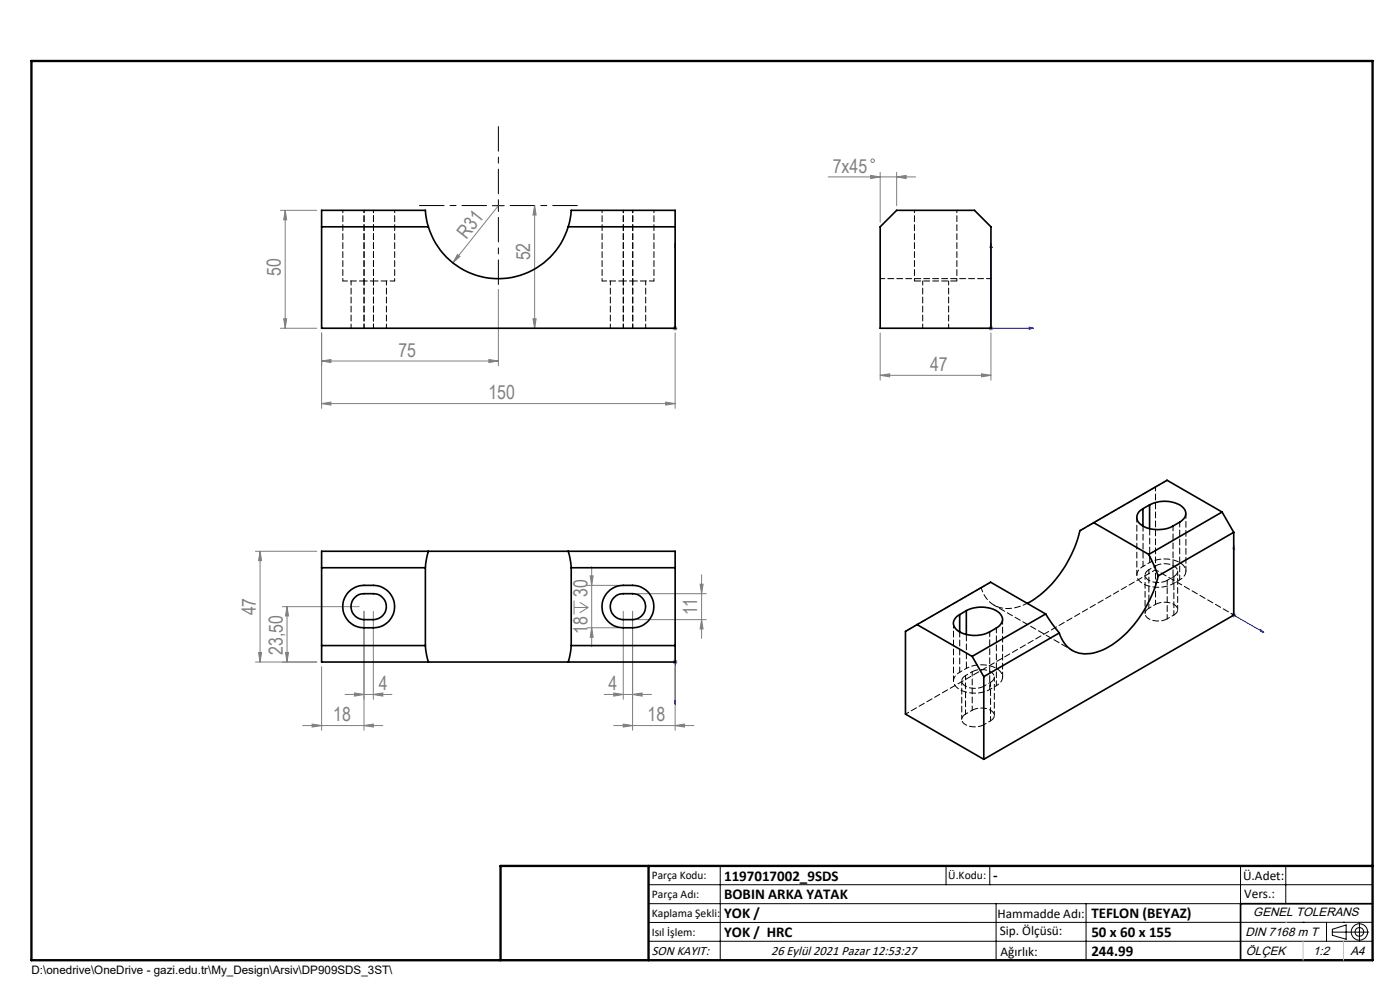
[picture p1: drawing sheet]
<svg xmlns="http://www.w3.org/2000/svg" width="297mm" height="210mm" viewBox="0 0 297 210" stroke-linecap="round" stroke-linejoin="round" font-family="sans-serif">
<g fill="none" stroke="#808080" stroke-width=".21">
<path d="M175.7 37.5h18.5M184.7 37.2l2 .3-2 .4zM186.7 36.5v10.6M190.2 37.5l2-.3v.7zM190.2 36.5v7.1M59.5 44.6h7.7M60.5 44.6l.3 2h-.6zM60.5 44.6v25M97 54l.6 .4-1.5 1.4zM105.7 43.6l-9.6 12.2M113.4 43.6l.3 2h-.6zM113.4 43.6v26"/>
<path d="M59.5 69.6h7.7M60.2 67.6h.6l-.3 2zM68.2 70.6v16M68.2 76.6l2-.3v.6zM68.2 76.6h37.5M103.7 76.3l2 .3-2 .3zM105.7 61.4v16.2M113.1 67.6h.6l-.3 2zM142.7 69.6h1M142.9 69.3l.7 .7M143.2 70.6v16M143.2 69.1v1"/>
<path d="M143.6 69.3l-.7 .7M186.7 79.6l2-.3v.6zM186.7 70.6v10M186.7 79.6h23.5M208.2 79.3l2 .3-2 .3zM209.7 69.6h1M209.9 69.3l.7 .7M210.2 70.6v10M210.2 69.1v1M210.6 69.3l-.7 .7M68.2 85.6l2-.3v.6zM68.2 85.6h75"/>
<path d="M141.2 85.3l2 .3-2 .3zM54.2 116.9h13M55.2 116.9l.3 2h-.6zM55.2 116.9v23.5M54.9 138.4h.6l-.3 2zM59.9 128.7h16.3M60.6 138.4h.6l-.3 2zM60.9 128.7l.3 2h-.6zM60.9 128.7v11.7M77.2 129.7v25.2M79.2 129.7v18.6M121.8 127.4v3"/>
<path d="M121.8 128.9h3M123 127.8l1.8 1.1M124.5 124.2h6.7M124.5 133.2h6.7M124.8 128.9l-1.8 1.1M125.2 122.2h.6l-.3 2zM125.5 133.2l.3 2h-.6zM125.5 120.2v17M132.2 129.7v18.6M134.2 129.7v25.2M135.2 125.9h14.6M135.2 131.4h14.6"/>
<path d="M143.2 139.9v1M148.5 123.9h.7l-.4 2zM148.8 131.4l.4 2h-.7zM148.8 121.9v13.5M261.2 130.5h1.1M261.4 130.1l.7 .7M261.7 130v1M262.1 130.1l-.7 .7M54.2 140.4h13M64.2 153.9h17M66.2 153.6l2 .3-2 .3zM68.2 141.4v13.5"/>
<path d="M73.2 147.3h9.9M75.2 147l2 .3-2 .4zM77.2 153.9l2-.3v.6zM79.2 147.3l2-.3v.7zM128.2 147.3h10M130.2 147l2 .3-2 .4zM130.2 153.9h17M132.2 153.6l2 .3-2 .3zM134.2 147.3l2-.3v.7zM142.7 140.4h1M142.9 140.1l.7 .7M143.2 153.9l2-.3v.6z"/>
<path d="M143.2 141.4v13.5M143.6 140.1l-.7 .7"/>
<circle cx="185.1" cy="34.1" r=".38"/>
</g>
<g fill="none" stroke="#000" stroke-width=".21">
<path d="M104.5 43.6h2.5M105.7 42.4v2.5M137.6 187.7h153.6M137.6 191.7h153.6M137.6 199.7h153.6M152.8 183.7v20M200.7 183.7v4M210 183.7v4M211.3 191.7v12M230.4 191.7v12M263.2 183.7v20M272.8 183.7v8"/>
<path d="M276.4 195.6h.1M281.4 195.6v4.1M282.6 197.7h7.8M282.6 197.1l3-.9v3l-3-.8zM285 195.6h.1M288.4 195.8v3.8M291.2 195.6l-153.6 .1"/>
<circle cx="288.4" cy="197.7" r="1.74"/>
<circle cx="288.4" cy="197.7" r=".93"/>
</g>
<g fill="none" stroke="#00f" stroke-width=".21">
<path d="M143.2 51.6v.9v-.9M143.2 51.6v18M210.2 51.6l.3 .9h-.5zM210.2 51.6v18h9M143.2 69.4v.4zM143.2 69.6h.1M218.3 69.4l.9 .2-.9 .2zM261.7 115.8l.2 .8-.3-.2zM261.7 115.8v14.7l6.4 3.7M267.5 133.6l.6 .6-.6-.3zM143.2 149.4v-.9v.9M143.2 140.2v.4z"/>
<path d="M143.2 140.4h.1M143.2 140.4v9"/>
</g>
<path d="M103.2 43.6h-14.2M105.7 41.1v-14.2M105.7 46.1v14.3M108.2 43.6h14.3" fill="none" stroke="#000" stroke-width=".21" stroke-dasharray="15.2 1.3 1.3 1.3" stroke-dashoffset="10"/>
<path d="M106.2 203.7h185" fill="none" stroke="#000" stroke-width=".25"/>
<path d="M291.2 191.7h-28v12" fill="none" stroke="#000" stroke-width=".35"/>
<path d="M6.7 12.9h284.5v190.8h-284.5zM137.6 183.7v20M291.2 183.7h-185v20" fill="none" stroke="#000" stroke-width=".5"/>
<path d="M272.8 195.6h.1M276.4 199.7v4M285 199.7v4" fill="none" stroke="#c0c0c0" stroke-width=".21"/>
<g fill="#00f">
<path d="M143.2 69.4v.4zM143.2 51.6v.9z"/>
<path d="M143.2 148.5v.9zM143.2 140.2v.4z"/>
<path d="M267.5 133.6l.6 .6-.6-.3zM261.7 115.8l.2 .8-.3-.2z"/>
<path d="M218.3 69.4l.9 .2-.9 .2zM210.2 51.6l.3 .9h-.5z"/>
</g>
<g fill="#808080">
<path d="M97 54l.6 .4-1.5 1.4z"/>
<path d="M103.7 76.3l2 .3-2 .3zM68.2 76.6l2-.3v.6zM77.2 153.9l2-.3v.6zM66.2 153.6l2 .3-2 .3zM143.2 153.9l2-.3v.6zM132.2 153.6l2 .3-2 .3z"/>
<path d="M68.2 85.6l2-.3v.6zM141.2 85.3l2 .3-2 .3zM75.2 147l2 .3-2 .4zM79.2 147.3l2-.3v.7zM130.2 147l2 .3-2 .4zM134.2 147.3l2-.3v.7zM186.7 79.6l2-.3v.6zM208.2 79.3l2 .3-2 .3z"/>
<path d="M184.7 37.2l2 .3-2 .4zM190.2 37.5l2-.3v.7z"/>
<path d="M60.2 67.6h.6l-.3 2zM60.5 44.6l.3 2h-.6zM54.9 138.4h.6l-.3 2zM55.2 116.9l.3 2h-.6z"/>
<path d="M113.4 43.6l.3 2h-.6zM113.1 67.6h.6l-.3 2zM60.9 128.7l.3 2h-.6zM60.6 138.4h.6l-.3 2zM125.2 122.2h.6l-.3 2zM125.5 133.2l.3 2h-.6zM148.5 123.9h.7l-.4 2zM148.8 131.4l.4 2h-.7z"/>
</g>
<g fill="none" stroke="#000" stroke-width=".35">
<path d="M68.2 48.1h22.7M90.9 48.1l-.4-1.7-.3-1.8h-22v25h75v-25h-22l-.2 1.8-.5 1.7M90.9 48.1a15.5 15.5 0 0 0 14.8 11 15.5 15.5 0 0 0 14.8-11M120.5 48.1h22.7M190.2 44.6h16.5l3.5 3.5v21.5h-23.5v-21.5zM90.9 116.9l-.4 1.8-.3 1.7M90.9 116.9h29.6M90.9 116.9h-22.7v23.5h22.7M120.5 116.9l.5 1.8 .2 1.7M120.5 116.9h22.7v23.5h-22.7M232 110.9l-2.9 1.7a24.1 24.1 0 0 1-11.2 15.4M232 110.9l11.7 6.7"/>
<path d="M242.5 107.9v3.7M243.7 117.6l2 4.6M243.9 107.1a6.6 6.6 0 0 1 7.2 .7 1.86 1.86 0 0 1-.8 3l-1.5 .8a6.6 6.6 0 0 1-7.2-.7 1.89 1.89 0 0 1 .9-3M243.9 107.1l-1.4 .8M243.9 107.1v5M259.3 108.6l-15.6 9M259.3 108.6l2.4 4.3M259.3 108.6l-11.7-6.7-15.6 9M261.7 112.9v17.6l-53 30.6M261.7 112.9l-16 9.3M68.2 120.4h22M68.2 136.9h22"/>
<path d="M74 125.5l1.7-1.1a9.2 9.2 0 0 1 4-.2 4.5 4.5 0 0 1 4 4.7 4.5 4.5 0 0 1-4.5 4.3 8.1 8.1 0 0 1-4-.5 4.5 4.5 0 0 1-1.2-7.2zM75.4 126.7l.6-.5a6.4 6.4 0 0 1 3.2-.3 2.75 2.75 0 0 1 2.8 2.8 2.75 2.75 0 0 1-2.8 2.7 5.5 5.5 0 0 1-3.2-.2 2.74 2.74 0 0 1-.6-4.5zM90.2 136.9l.3 1.8 .4 1.7M90.2 120.4v16.5M121.2 136.9l-.2 1.8-.5 1.7M121.2 120.4v16.5M121.2 120.4h22M121.2 136.9h22M129 125.5l.8-.6 .9-.5a9.2 9.2 0 0 1 4-.2 4.5 4.5 0 0 1 4 4.7 4.5 4.5 0 0 1-4.5 4.3 8.1 8.1 0 0 1-4-.5 4.5 4.5 0 0 1-1.2-7.2zM130.4 126.7l.6-.5a6.4 6.4 0 0 1 3.2-.3 2.75 2.75 0 0 1 2.8 2.8 2.75 2.75 0 0 1-2.8 2.7 5.5 5.5 0 0 1-3.2-.2 2.74 2.74 0 0 1-.6-4.5zM194.6 132.5l-2.5 1.4v17.6l16.6 9.6M194.6 132.5l11.6 6.7"/>
<path d="M203.6 130.4v3.6M205 129.5a6.5 6.5 0 0 1 7.2 .8 1.85 1.85 0 0 1-.9 2.9l-1.4 .8a6.6 6.6 0 0 1-7.2-.7 1.84 1.84 0 0 1 .9-2.9M205 129.5l-1.4 .9M205 129.5v5.1M206.2 139.2l2.5 4.3M221.8 130.2l2.9 4.1M221.8 130.2l-15.6 9M221.8 130.2l-11.7-6.7-15.5 9M224.7 134.3l-16 9.2M245.7 122.2a24.2 24.2 0 0 1-11.1 15.4 7.3 7.3 0 0 1-7.6 0l-.8-.7-.7-.9-.8-1.7M90.9 140.4h29.6M208.7 143.5v17.6"/>
</g>
<g fill="none" stroke="#000" stroke-width=".21" stroke-dasharray="1.3 .6" stroke-dashoffset=".8">
<path d="M72.7 44.6v15M77.2 44.6v15M79.2 59.6v-15M79.2 44.6v15M83.7 59.6v-15M127.7 44.6v15M132.2 44.6v15M134.2 59.6v-15M134.2 44.6v15M138.7 59.6v-15M194 44.6v15M203 44.6v15"/>
<path d="M243.9 119.3l-1.4 .8M245.1 120l-1.4 .9M245.1 128.2l-1.4 .8M249 122.3l-1.4 .8M249 130.5l-1.4 .8M250.3 123l-1.4 .8M205 141.8l-1.4 .8M206.2 142.5l-1.4 .8M206.2 150.7l-1.4 .8M210.1 144.7l-1.4 .9M210.1 152.9l-1.4 .8M211.4 145.5l-1.4 .8"/>
</g>
<path d="M72.7 59.6h4.5M79.2 59.6h4.5M127.7 59.6h4.5M134.2 59.6h4.5M186.7 59.1h23.5M208.1 124.7a5.8 5.8 0 0 0 7.9 4l1.9-.7" fill="none" stroke="#000" stroke-width=".21" stroke-dasharray="1.3 .6" stroke-dashoffset=".3"/>
<path d="M79.2 59.6h-2M134.2 59.6h-2M210.9 128.4l16.6 9.6M245.1 120.9l16.7 9.6" fill="none" stroke="#000" stroke-width=".21" stroke-dasharray="1.3 .6" stroke-dashoffset=".6"/>
<g fill="none" stroke="#000" stroke-width=".21" stroke-dasharray="1.3 .6" stroke-dashoffset=".4">
<path d="M74.5 59.6v10M77.2 59.6v10M79.2 59.6v10M129.5 59.6v10M132.2 59.6v10M134.2 59.6v10M195.7 59.6v10M201.2 59.6v10M79.2 69.6v-10M82 69.6v-10M134.2 69.6v-10M137 69.6v-10"/>
<path d="M245.1 103.3v17.6M208.1 124.7l2.1-1.2M242.9 122v8.1M243.7 120.9v8.1M245.1 128.2v-8.2M247.6 123.1v8.2M249 122.3v8.2M249.8 129.3v-8.1M204 144.4v8.2M204.8 143.3v8.2M206.2 150.7v-8.2M210.1 144.7v8.2"/>
<path d="M210.9 151.8v-8.2"/>
</g>
<path d="M194 59.6h9M243.9 119.3v-7.2M205 141.8v-7.2" fill="none" stroke="#000" stroke-width=".21" stroke-dasharray="1.3 .6" stroke-dashoffset="-.1"/>
<path d="M242.5 120.1a1.94 1.94 0 0 0-1.3 1.9 1.94 1.94 0 0 0 1.3 1.8 7 7 0 0 0 6.4 0M250.3 123a1.94 1.94 0 0 0 1.3-1.8 1.94 1.94 0 0 0-1.3-1.9 7 7 0 0 0-6.4 0M203.6 142.6a1.94 1.94 0 0 0-1.3 1.8 1.94 1.94 0 0 0 1.3 1.9 7 7 0 0 0 6.4 0M211.4 145.5a1.94 1.94 0 0 0 1.3-1.9 1.94 1.94 0 0 0-1.3-1.8 7 7 0 0 0-6.4 0" fill="none" stroke="#000" stroke-width=".21" stroke-dasharray="1.3 .6" stroke-dashoffset=".7"/>
<path d="M241.2 109.7v12.3M242.5 111.6v8.5M245.1 103.3l2.5-1.4M248.9 111.6v12.2M250.3 110.8v12.2M202.3 132.2v12.2M203.6 134v8.6M210 134v12.3M211.4 133.2v12.3M251.6 121.2v-12.3M212.7 143.6v-12.2" fill="none" stroke="#000" stroke-width=".21" stroke-dasharray="1.3 .6" stroke-dashoffset=".2"/>
<path d="M229.1 112.6l16-9.3M192.1 133.9l16-9.2M243.7 120.9a1.21 1.21 0 0 0-.8 1.2 1.21 1.21 0 0 0 1 1.1 4.3 4.3 0 0 0 3.7-.1M243.7 129a1.21 1.21 0 0 0-.8 1.2 1.21 1.21 0 0 0 1 1.1 4.3 4.3 0 0 0 3.7 0M249 122.3a1.21 1.21 0 0 0 .8-1.2 1.21 1.21 0 0 0-.9-1.1 4.3 4.3 0 0 0-3.8 0M249 130.5a1.21 1.21 0 0 0 .8-1.3 1.21 1.21 0 0 0-.9-1.1 4.3 4.3 0 0 0-3.8 .1M204.8 143.3a1.21 1.21 0 0 0-.8 1.2 1.21 1.21 0 0 0 1 1.1 4.3 4.3 0 0 0 3.7 0M204.8 151.5a1.21 1.21 0 0 0-.8 1.2 1.21 1.21 0 0 0 1 1.1 4.3 4.3 0 0 0 3.7-.1M210.1 144.7a1.21 1.21 0 0 0 .8-1.2 1.21 1.21 0 0 0-.9-1.1 4.3 4.3 0 0 0-3.8 .1M210.1 152.9a1.21 1.21 0 0 0 .8-1.2 1.21 1.21 0 0 0-.9-1.1 4.3 4.3 0 0 0-3.8 .1" fill="none" stroke="#000" stroke-width=".21" stroke-dasharray="1.3 .6"/>
<path d="M192.1 151.5l53-30.6" fill="none" stroke="#000" stroke-width=".21" stroke-dasharray="1.3 .6" stroke-dashoffset=".5"/>
<g font-size="4.1" fill="#808080">
<text x="176.6" y="36.6">7x45</text>
<text x="99" y="50.8" transform="rotate(-52 99 50.8)">R31</text>
<text x="59.6" y="58.5" transform="rotate(-90 59.6 58.5)">50</text>
<text x="112.5" y="55.3" transform="rotate(-90 112.5 55.3)">52</text>
<text x="84.5" y="75.6">75</text>
<text x="197.3" y="78.7">47</text>
<text x="103.6" y="84.7">150</text>
<text x="54.3" y="130.5" transform="rotate(-90 54.3 130.5)">47</text>
<text x="124.6" y="126.6" transform="rotate(-90 124.6 126.6)">30</text>
<text x="147.9" y="130.5" transform="rotate(-90 147.9 130.5)">11</text>
<text x="124.6" y="134.5" transform="rotate(-90 124.6 134.5)">18</text>
<text x="60" y="138.9" transform="rotate(-90 60 138.9)">23,50</text>
<text x="80.4" y="146.4">4</text>
<text x="129.1" y="146.4">4</text>
<text x="70.7" y="153">18</text>
<text x="137.4" y="153">18</text>
</g>
<g font-size="3.2">
<text x="153.6" y="186.8">1197017002_9SDS</text>
<text x="153.6" y="190.8">BOBIN ARKA YATAK</text>
<text x="210.7" y="186.6">-</text>
<text x="153.6" y="194.8">YOK /</text>
<text x="231.5" y="194.8">TEFLON (BEYAZ)</text>
<text x="153.6" y="198.8">YOK / HRC</text>
<text x="231.5" y="198.7">50 x 60 x 155</text>
<text x="231.5" y="202.8">244.99</text>
</g>
<g font-size="2.8">
<text x="263.7" y="186.7">Ü.Adet:</text>
<text x="263.9" y="190.5">Vers.:</text>
<text x="211.6" y="194.8">Hammadde Adı:</text>
<text x="138.3" y="202.6">SON KAYIT:</text>
<text x="163.6" y="202.6">26 Eylül 2021 Pazar 12:53:27</text>
<text x="212.1" y="198.4">Sip. Ölçüsü:</text>
<text x="212.2" y="202.7">Ağırlık:</text>
</g>
<g font-size="2.6">
<text x="265.9" y="194.4">GENEL TOLERANS</text>
<text x="264.2" y="198.5">DIN 7168 m T</text>
<text x="264.3" y="202.6">ÖLÇEK</text>
<text x="278.5" y="202.6">1:2</text>
<text x="286.5" y="202.6">A4</text>
</g>
<g font-size="2.5">
<text x="138.3" y="186.4">Parça Kodu:</text>
<text x="138.3" y="190.5">Parça Adı:</text>
<text x="201.2" y="186.5">Ü.Kodu:</text>
<text x="138.3" y="194.5">Kaplama Şekli:</text>
<text x="138.3" y="198.6">Isıl İşlem:</text>
<text x="6.7" y="206.7">D:\onedrive\OneDrive - gazi.edu.tr\My_Design\Arsiv\DP909SDS_3ST\</text>
</g>
</svg>
